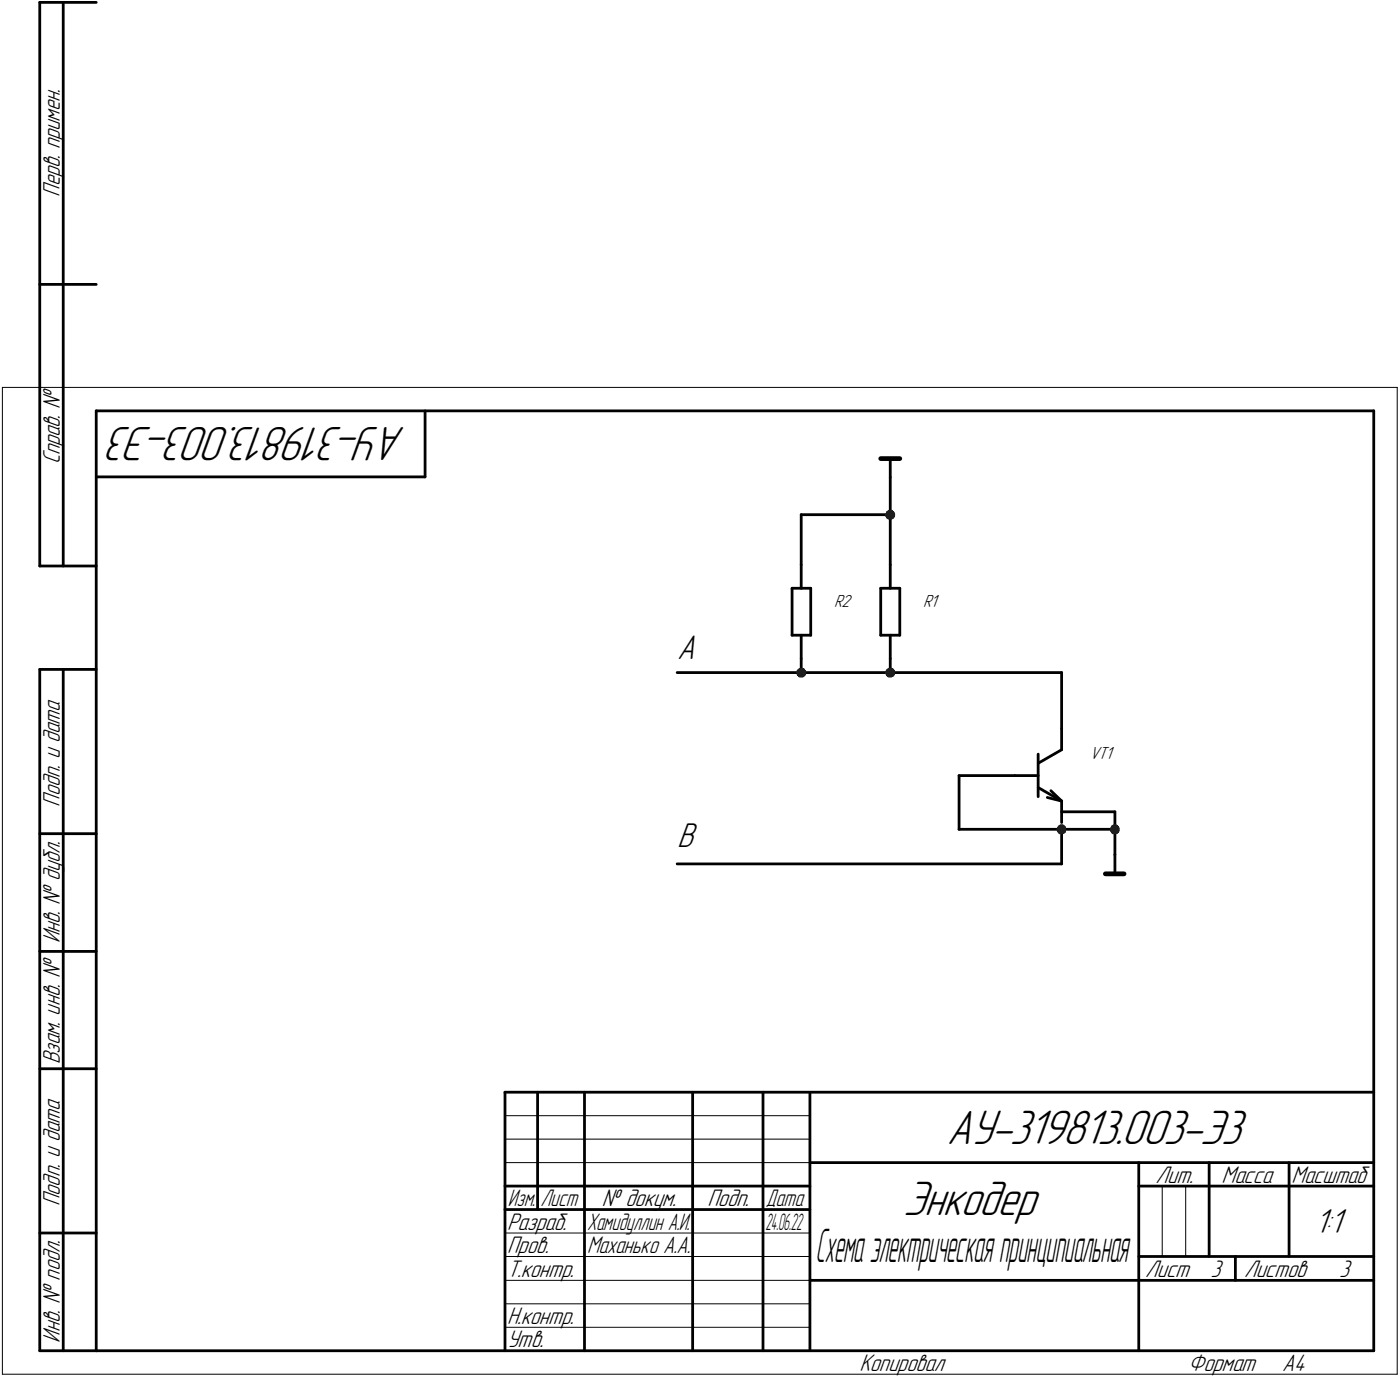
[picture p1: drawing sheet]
<svg xmlns="http://www.w3.org/2000/svg" width="298mm" height="293mm" viewBox="0 0 298 293" stroke-linecap="round" stroke-linejoin="round" font-family="sans-serif">
<g fill="none" stroke="#000" stroke-width=".59">
<path d="M8.5 .5v120zM8.5 .5h12zM13.5 .5v120zM8.5 60.5h12zM20.5 87.5v200zM20.5 87.5h272zM90.5 87.5v14zM189.6 97.6v4zM292.5 87.5v200zM20.5 101.5h70zM170.6 109.6v10.6zM170.6 109.6h19z"/>
<path d="M189.6 109.6v10.6zM189.6 101.6v8zM8.5 120.5h12zM168.7 125.2h3.9zM168.7 125.2v10zM168.7 135.2h3.9zM170.6 120.2v5zM170.6 135.2v5zM172.6 125.2v10zM187.5 125.2h4.1zM187.5 125.2v10zM187.5 135.2h4.1z"/>
<path d="M189.6 120.2v5zM189.6 135.2v5zM191.6 125.2v10zM8.5 142.5v145zM8.5 142.5h12zM13.5 142.5v145zM144.2 143.2h26.4zM170.6 140.2v3zM170.6 143.2h19zM189.6 140.2v3zM189.6 143.2h36.5zM226.1 155.1v4.5z"/>
<path d="M226.1 143.2v11.9zM8.5 177.5h12zM204.2 165.1h11.9zM204.2 165.1v11.4zM204.2 176.5h21.9zM216.1 165.1h5zM221.1 160.5v9.1zM221.1 167.6l5 2.9zM221.1 162.5l5-2.9zM223 169.8l3.1 .7zM223.8 168.3l2.3 2.2zM226.1 170.5v4.6z"/>
<path d="M226.1 176.5v7.4zM226.1 176.5h11.3zM226.1 172.8h11.3zM237.4 172.8v3.7zM237.4 176.5v5.4zM144.2 183.9h81.9zM237.4 181.9v4.1zM8.5 202.5h12zM8.5 227.5h12zM107.5 232.5h185zM107.5 232.5v55zM114.5 232.5v25z"/>
<path d="M124.5 232.5v55zM147.5 232.5v55zM162.5 232.5v55zM172.5 232.5v55zM107.5 252.5h65zM107.5 257.5h65zM172.5 247.5h120zM242.5 247.5v40zM242.5 252.5h15zM257.5 247.5v20zM257.5 252.5h35zM274.5 247.5v20z"/>
<path d="M8.5 262.5h12zM172.5 272.5h70zM242.5 272.5h50zM242.5 267.5h50zM263.1 267.5v5zM8.5 287.5h12zM20.5 287.5h272z"/>
</g>
<g fill="#1c1c1c" stroke="#1c1c1c" stroke-width=".21">
<path d="M189.2 108.6h.7zM189.1 108.7h1zM189 108.8h1.2zM188.8 108.9h1.4zM188.8 109h1.5zM188.7 109.1h1.7zM188.7 109.1h1.7zM188.6 109.2h1.9zM188.6 109.3h2zM188.6 109.4h2zM188.6 109.5h2zM188.6 109.6h2zM188.6 109.6h2zM188.6 109.7h2zM188.6 109.8h2zM188.6 109.9h1.9zM188.6 110h1.9zM188.7 110.1h1.7zM188.7 110.2h1.7zM188.8 110.2h1.5zM188.8 110.3h1.4zM189 110.4h1.2zM189.1 110.5h.8z"/>
<path d="M170.3 142.2h.6zM170.2 142.3h.9zM170 142.4h1.3zM169.9 142.5h1.5zM169.8 142.6h1.6zM169.8 142.7h1.6zM169.7 142.7h1.8zM169.7 142.8h1.8zM169.7 142.9h1.9zM169.7 143h1.9zM169.6 143.1h2zM169.6 143.2h2zM169.6 143.3h2zM169.7 143.3h1.9zM169.7 143.4h1.9zM169.7 143.5h1.8zM169.7 143.6h1.8zM169.8 143.7h1.7zM169.8 143.8h1.6zM169.9 143.8h1.5zM170 143.9h1.3zM170 144h1.1zM170.2 144.1h.8z"/>
<path d="M189.2 142.2h.7zM189.1 142.3h1zM189 142.4h1.2zM188.8 142.5h1.5zM188.8 142.6h1.5zM188.7 142.7h1.7zM188.6 142.7h1.9zM188.6 142.8h1.9zM188.6 142.9h2zM188.6 143h2zM188.6 143.1h2zM188.6 143.2h2zM188.6 143.3h2zM188.6 143.3h2zM188.6 143.4h2zM188.6 143.5h1.9zM188.6 143.6h1.9zM188.7 143.7h1.7zM188.7 143.8h1.7zM188.8 143.8h1.5zM188.9 143.9h1.3zM189 144h1.1zM189.1 144.1h.8z"/>
<path d="M225.7 175.6h.7zM225.6 175.7h1zM225.5 175.8h1.2zM225.3 175.9h1.4zM225.3 175.9h1.5zM225.2 176h1.7zM225.2 176.1h1.7zM225.1 176.2h1.9zM225.1 176.3h1.9zM225 176.4h2zM225 176.4h2zM225 176.5h2zM225 176.6h2zM225 176.7h2zM225 176.8h2zM225 176.9h2zM225.1 177h1.9zM225.2 177h1.7zM225.2 177.1h1.7zM225.3 177.2h1.5zM225.3 177.3h1.4zM225.5 177.4h1.2zM225.6 177.5h.8z"/>
<path d="M237.1 175.6h.6zM236.9 175.7h1zM236.7 175.8h1.3zM236.6 175.9h1.5zM236.6 175.9h1.6zM236.6 176h1.7zM236.6 176.1h1.7zM236.5 176.2h1.8zM236.5 176.3h1.8zM236.4 176.4h1.9zM236.4 176.4h1.9zM236.4 176.5h1.9zM236.4 176.6h1.9zM236.4 176.7h1.9zM236.4 176.8h1.9zM236.4 176.9h1.9zM236.5 177h1.8zM236.6 177h1.7zM236.6 177.1h1.7zM236.6 177.2h1.6zM236.6 177.3h1.4zM236.8 177.4h1.2zM236.9 177.5h.8z"/>
</g>
<path d="M187.5 97.6h4.1zM235.4 186h4z" fill="none" stroke="#000" stroke-width="1"/>
<g fill="none" stroke="#000" stroke-width=".21">
<path d="M.5 82.5v210zM.5 82.5h297zM297.5 82.5v210zM107.5 237.5h65zM107.5 242.5h65zM107.5 247.5h65zM247.5 252.5v15zM252.5 252.5v15zM107.5 262.5h65zM107.5 267.5h65zM107.5 272.5h65zM107.5 277.5h65z"/>
<path d="M.5 292.5h297zM107.5 282.5h65z"/>
</g>
<g font-size="10.9">
<text x="86.4" y="91" transform="rotate(-180 86.4 91)">АУ-319813.003-Э3</text>
<text x="201.6" y="243.5">АУ-319813.003-Э3</text>
<text x="192.3" y="258.5">Энкодер</text>
</g>
<text font-size="10.5" x="173.7" y="268.5">Схемаэлектрическаяпринципиальная</text>
<g font-size="7.8">
<text x="144.2" y="140.2">A</text>
<text x="144.2" y="180.2">B</text>
<text x="279.9" y="262.5">1:1</text>
</g>
<g font-size="5.4">
<text x="12.8" y="41.9" transform="rotate(-90 12.8 41.9)">Перв. примен.</text>
<text x="12.8" y="98.8" transform="rotate(-90 12.8 98.8)">Справ. №</text>
<text x="12.8" y="171.7" transform="rotate(-90 12.8 171.7)">Подп. и дата</text>
<text x="12.8" y="200.8" transform="rotate(-90 12.8 200.8)">Инв. № дубл.</text>
<text x="12.8" y="226.6" transform="rotate(-90 12.8 226.6)">Взам. инв. №</text>
<text x="246.1" y="251.8">Лит.</text>
<text x="260.1" y="251.8">Масса</text>
<text x="275" y="251.8">Масштаб</text>
<text x="12.8" y="256.7" transform="rotate(-90 12.8 256.7)">Подп. и дата</text>
<text x="128.2" y="256.8">№ докум.</text>
<text x="150.6" y="256.8">Подп.</text>
<text x="108" y="261.8">Разраб.</text>
<text x="108" y="266.8">Пров.</text>
<text x="125" y="266.8">Маханько А.А.</text>
<text x="108" y="271.8">Т.контр.</text>
<text x="243.9" y="271.8">Лист</text>
<text x="257.8" y="271.8">3</text>
<text x="264.9" y="271.8">Листов</text>
<text x="285.2" y="271.8">3</text>
<text x="108" y="281.8">Н.контр.</text>
<text x="12.8" y="285.8" transform="rotate(-90 12.8 285.8)">Инв. № подл.</text>
<text x="108" y="286.8">Утв.</text>
<text x="183" y="291.8">Копировал</text>
<text x="253" y="291.8">Формат</text>
<text x="273" y="291.8">A4</text>
</g>
<g font-size="5.3">
<text x="108.1" y="256.8">Изм.</text>
<text x="115.1" y="256.8">Лист</text>
<text x="163.1" y="256.8">Дата</text>
<text x="125" y="261.8">Хамидуллин А.И.</text>
</g>
<text font-size="5.2" x="163" y="261.8">24.06.22</text>
<g font-size="4">
<text x="177.6" y="129.2">R2</text>
<text x="196.6" y="129.2">R1</text>
<text x="232" y="161.6">VT1</text>
</g>
</svg>
